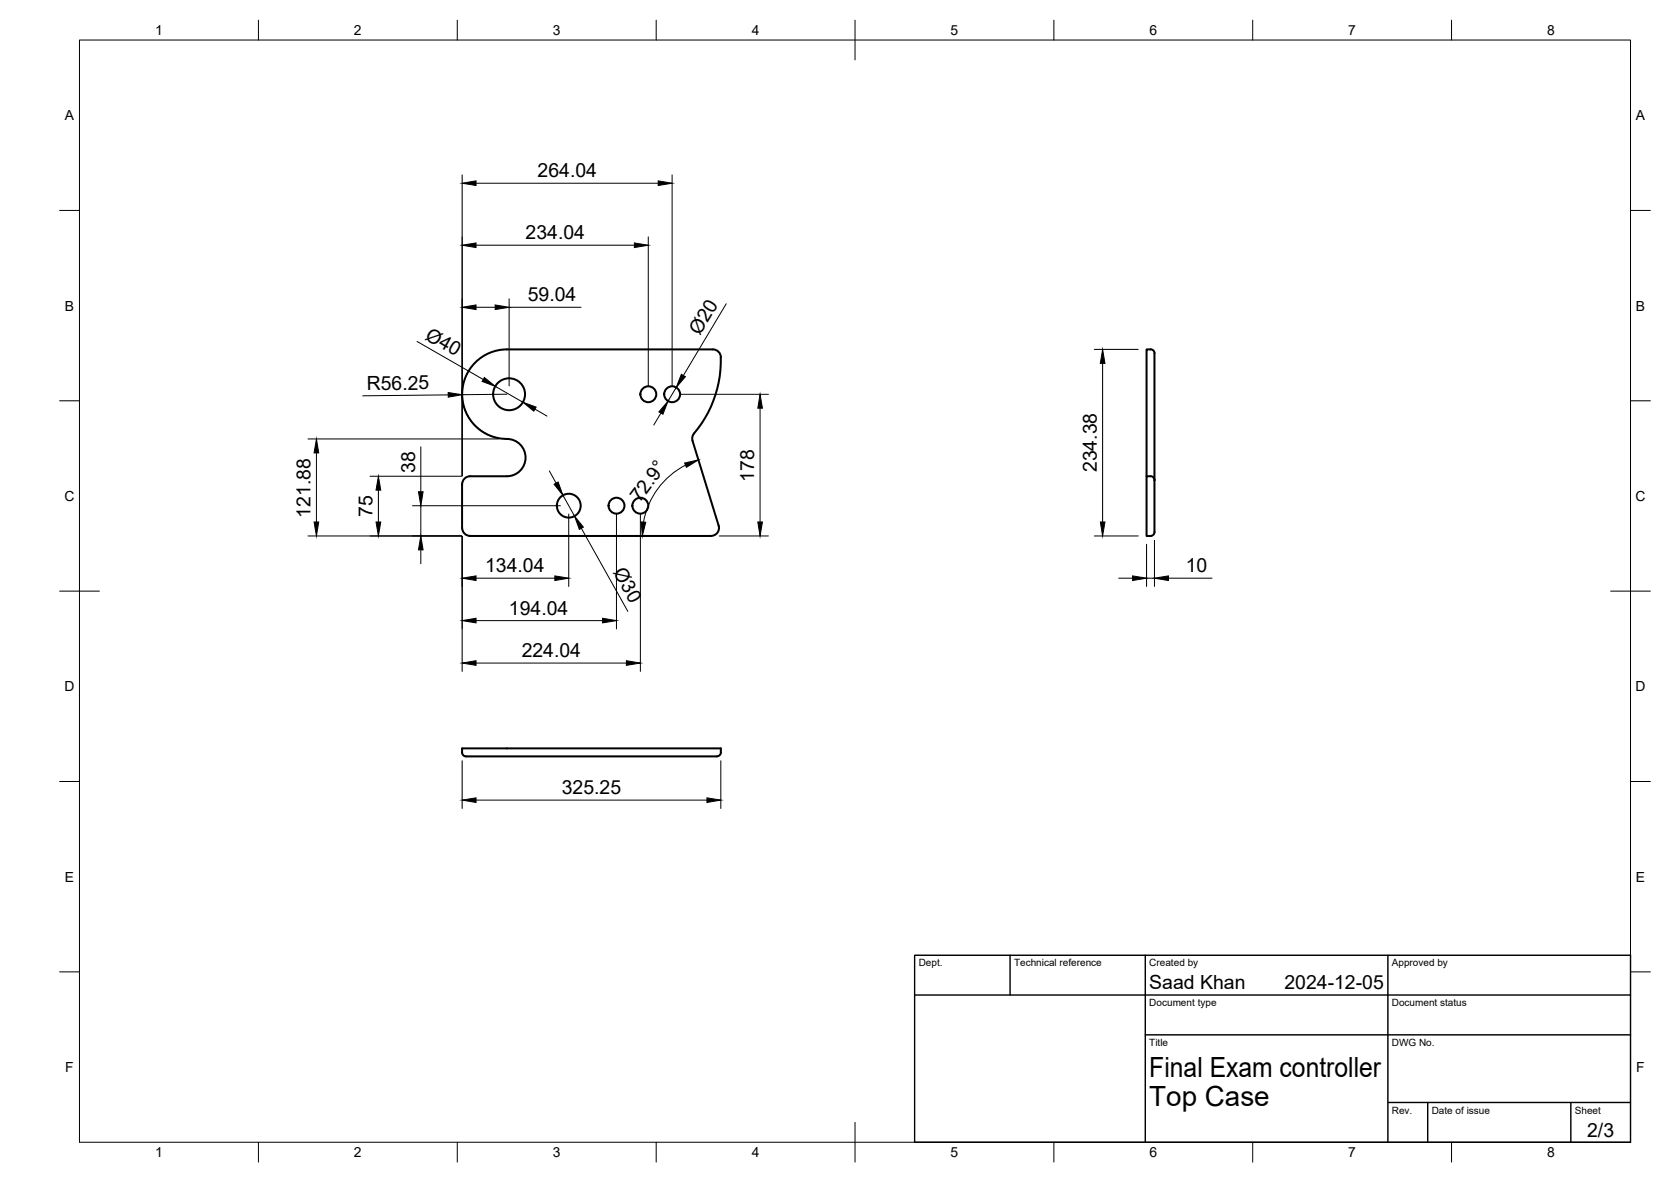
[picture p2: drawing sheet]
<svg xmlns="http://www.w3.org/2000/svg" width="420mm" height="297mm" viewBox="0 0 420 297" stroke-linecap="round" stroke-linejoin="round" font-family="sans-serif">
<!-- layer: Visible -->
<g fill="none" stroke="#000" stroke-width=".51">
<path d="M127.4 87.8h51.8M127.5 87.8a11.3 11.3 0 0 0-11.3 11.7 11.3 11.3 0 0 0 12.1 10.9 4.7 4.7 0 0 1 3.8 5 4.7 4.7 0 0 1-4.6 4.3M179.2 87.8a2 2 0 0 1 2 1.9 28.6 28.6 0 0 1-6.7 19.2M127.4 119.7h-9.2a2 2 0 0 0-2 2M174.1 110.8l6.6 21.3M174.5 108.9l-.4 .7v1.2M288.3 119.7v-31.9h1a1.29 1.29 0 0 1 1 1.6v31.3M288.3 119.7h1a1.36 1.36 0 0 1 1 1.7v11.6a1.45 1.45 0 0 1-1 1.7h-1zM116.2 121.7v11M116.2 132.7a2 2 0 0 0 2 2M118.2 134.7h60.6M180.7 132.1a2 2 0 0 1-1.9 2.6"/>
<path d="M181.3 189.1a1.62 1.62 0 0 1-2.1 1h-61a1.84 1.84 0 0 1-1.9-.6l-.1-1.4h65.1v1"/>
<circle cx="128" cy="99.1" r="4"/>
<circle cx="163" cy="99.1" r="2"/>
<circle cx="169" cy="99.1" r="2"/>
<circle cx="143" cy="127.1" r="3"/>
<circle cx="155" cy="127.1" r="2"/>
<circle cx="161" cy="127.1" r="2"/>
</g>
<!-- layer: BORDER -->
<g fill="none" stroke="#000" stroke-width=".25">
<path d="M20 10.1h390v276.9h-390zM65 5.1v5M115 5.1v5M165 5.1v5M215 5.1v10M265 5.1v5M315 5.1v5M365 5.1v5M15 52.9h5M410 52.9h5M15 100.7h5M410 100.7h5"/>
<path d="M15 148.6h10M405 148.6h10M15 196.4h5M410 196.4h5M15 244.2h5M410 244.2h5M65 287v5M115 287v5M165 287v5M215 282.1v9.9M265 287v5M315 287v5"/>
<path d="M365 287v5"/>
</g>
<!-- layer: TITLEBLOCK -->
<path d="M230 240.1h180v46.9h-180zM230 250h180M254 240.1v9.9M288 240.1v46.9M349 240.1v46.9M288 260.1h122M349 277.1h61M359 277.1v9.9M395 277.1v9.9" fill="none" stroke="#000" stroke-width=".36"/>
<!-- layer: FD_Dimensions -->
<g fill="none" stroke="#000" stroke-width=".25">
<path d="M116.2 43.9v75.7M119.7 46h45.8M163 59.5v37.5M169 43.9v53.1M119.7 61.6h39.8M119.7 77.2h4.8M128 75.1v21.9M128 77.2h18.1M182.6 76.3l-10.8 18.1M104.9 85.8l16.6 9.6M112.7 99.2l-21.5 .3M116.4 97.1a11.3 11.3 0 0 0 9 13"/>
<path d="M124.5 97.1l7 4M127.4 99.1l-11.2 .1M170 97.4l-2 3.4M171.1 99.1h22.1M275.1 87.8h11.1M277.2 91.3v39.9M77.4 110.3h47.9M79.6 113.8v17.4M93 119.7h23.1M105.8 112.3v11.3M134.5 102.8l3 1.8M138.1 118.3l1.7 3.1"/>
<path d="M166.2 103.8l-1.8 3M172.4 116.9a20 20 0 0 0-10.6 14.3M191.1 102.6v28.6M77.4 134.7h38.7M95.1 123.2v8M103.7 127.1h37.2M105.8 127.1v7.6M105.8 138.2v3.5M116.2 134.8v33.9M141.5 124.5l3 5.2M143 129.2v18.2M146.2 132.8l11.7 20.8"/>
<path d="M155 129.2v28.9M161 129.2v39.5M180.9 134.7h12.3M275.1 134.7h11.1M288.3 136.8v10.6M290.3 135.8v11.6M119.7 145.3h19.8M119.7 156h31.8M281.3 145.3h3.5M288.3 145.3h2M293.8 145.3h11M119.7 166.6h37.8"/>
<path d="M116.2 191.2v12M181.3 191.2v12M119.7 201.1h58.1"/>
</g>
<g fill="#000" stroke="#000" stroke-width=".25">
<path d="M116.2 46l3.5-.5v1.1zM165.5 45.5l3.5 .5-3.5 .6zM116.2 61.6l3.5-.5v1.1zM116.2 77.2l3.5-.6v1.2zM124.5 76.6l3.5 .6-3.5 .6zM159.5 61.1l3.5 .5-3.5 .6zM112.7 98.6l3.5 .6-3.5 .6zM121.8 94.9l2.7 2.2-3.3-1.3zM171.3 94.1l1 .6-2.3 2.7zM277.2 87.8l.6 3.5h-1.1zM79.6 110.3l.5 3.5h-1.1zM131.5 101.1l3.3 1.2-.6 1z"/>
<path d="M168 100.8l-1.3 3.3-1-.6zM172.1 116.4l3.5-.8-3 1.8zM191.1 99.1l.6 3.5h-1.2zM79 131.2h1.1l-.5 3.5zM94.6 131.2h1.1l-.6 3.5zM95.1 119.7l.6 3.5h-1.1zM105.8 134.7l.6 3.5h-1.2zM105.2 123.6h1.2l-.6 3.5zM139.3 121.7l1-.6 1.2 3.4zM144.5 129.7l2.2 2.8-1 .5zM161.2 131.2h1.2l-.9 3.5zM190.5 131.2h1.2l-.6 3.5z"/>
<path d="M276.7 131.2h1.1l-.6 3.5zM116.2 156l3.5-.6v1.1zM116.2 145.3l3.5-.6v1.2zM139.5 144.7l3.5 .6-3.5 .6zM151.5 155.4l3.5 .6-3.5 .5zM284.8 144.7l3.5 .6-3.5 .6zM290.3 145.3l3.5-.6v1.2zM116.2 166.6l3.5-.6v1.2zM157.5 166l3.5 .6-3.5 .6zM116.2 201.1l3.5-.6v1.2zM177.8 200.5l3.5 .6-3.5 .6z"/>
</g>
<g font-size="7">
<text x="289" y="270.6">Final Exam controller</text>
<text x="289" y="278.1">Top Case</text>
</g>
<g font-size="4.9">
<text x="135.2" y="44.6">264.04</text>
<text x="132.2" y="60.2">234.04</text>
<text x="132.7" y="75.8">59.04</text>
<text x="106.7" y="85.1" transform="rotate(30 106.7 85.1)">Ø40</text>
<text x="176" y="84.5" transform="rotate(-59 176 84.5)">Ø20</text>
<text x="92.2" y="98" transform="rotate(-1 92.2 98)">R56.25</text>
<text x="104.4" y="118.9" transform="rotate(-90 104.4 118.9)">38</text>
<text x="275.8" y="118.7" transform="rotate(-90 275.8 118.7)">234.38</text>
<text x="189.7" y="121.1" transform="rotate(-90 189.7 121.1)">178</text>
<text x="78.1" y="130.1" transform="rotate(-90 78.1 130.1)">121.88</text>
<text x="93.7" y="129.9" transform="rotate(-90 93.7 129.9)">75</text>
<text x="160.8" y="126.5" transform="rotate(-54 160.8 126.5)">72.9°</text>
<text x="122" y="143.8">134.04</text>
<text x="154.1" y="143.8" transform="rotate(61 154.1 143.8)">Ø30</text>
<text x="298.2" y="143.8">10</text>
<text x="128" y="154.5">194.04</text>
<text x="131.2" y="165.2">224.04</text>
<text x="141.2" y="199.6">325.25</text>
<text x="289" y="248.5">Saad Khan</text>
<text x="323" y="248.5">2024-12-05</text>
<text x="399.1" y="285.7">2/3</text>
</g>
<g font-size="3.5">
<text x="39" y="8.8">1</text>
<text x="89" y="8.8">2</text>
<text x="139" y="8.8">3</text>
<text x="189" y="8.8">4</text>
<text x="239" y="8.8">5</text>
<text x="289" y="8.8">6</text>
<text x="339" y="8.8">7</text>
<text x="389" y="8.8">8</text>
<text x="16.3" y="30.2">A</text>
<text x="411.3" y="30.2">A</text>
<text x="16.3" y="78">B</text>
<text x="411.3" y="78">B</text>
<text x="16.2" y="125.9">C</text>
<text x="411.2" y="125.9">C</text>
<text x="16.2" y="173.7">D</text>
<text x="411.2" y="173.7">D</text>
<text x="16.3" y="221.6">E</text>
<text x="411.3" y="221.6">E</text>
<text x="16.4" y="269.4">F</text>
<text x="411.4" y="269.4">F</text>
<text x="39" y="290.8">1</text>
<text x="89" y="290.8">2</text>
<text x="139" y="290.8">3</text>
<text x="189" y="290.8">4</text>
<text x="239" y="290.8">5</text>
<text x="289" y="290.8">6</text>
<text x="339" y="290.8">7</text>
<text x="389" y="290.8">8</text>
</g>
<g font-size="2.5">
<text x="231" y="242.9">Dept.</text>
<text x="255" y="242.9">Technical reference</text>
<text x="289" y="242.9">Created by</text>
<text x="350" y="242.9">Approved by</text>
<text x="289" y="252.8">Document type</text>
<text x="350" y="252.8">Document status</text>
<text x="289" y="262.9">Title</text>
<text x="350" y="262.9">DWG No.</text>
<text x="350" y="279.9">Rev.</text>
<text x="360" y="279.9">Date of issue</text>
<text x="396" y="279.9">Sheet</text>
</g>
</svg>
